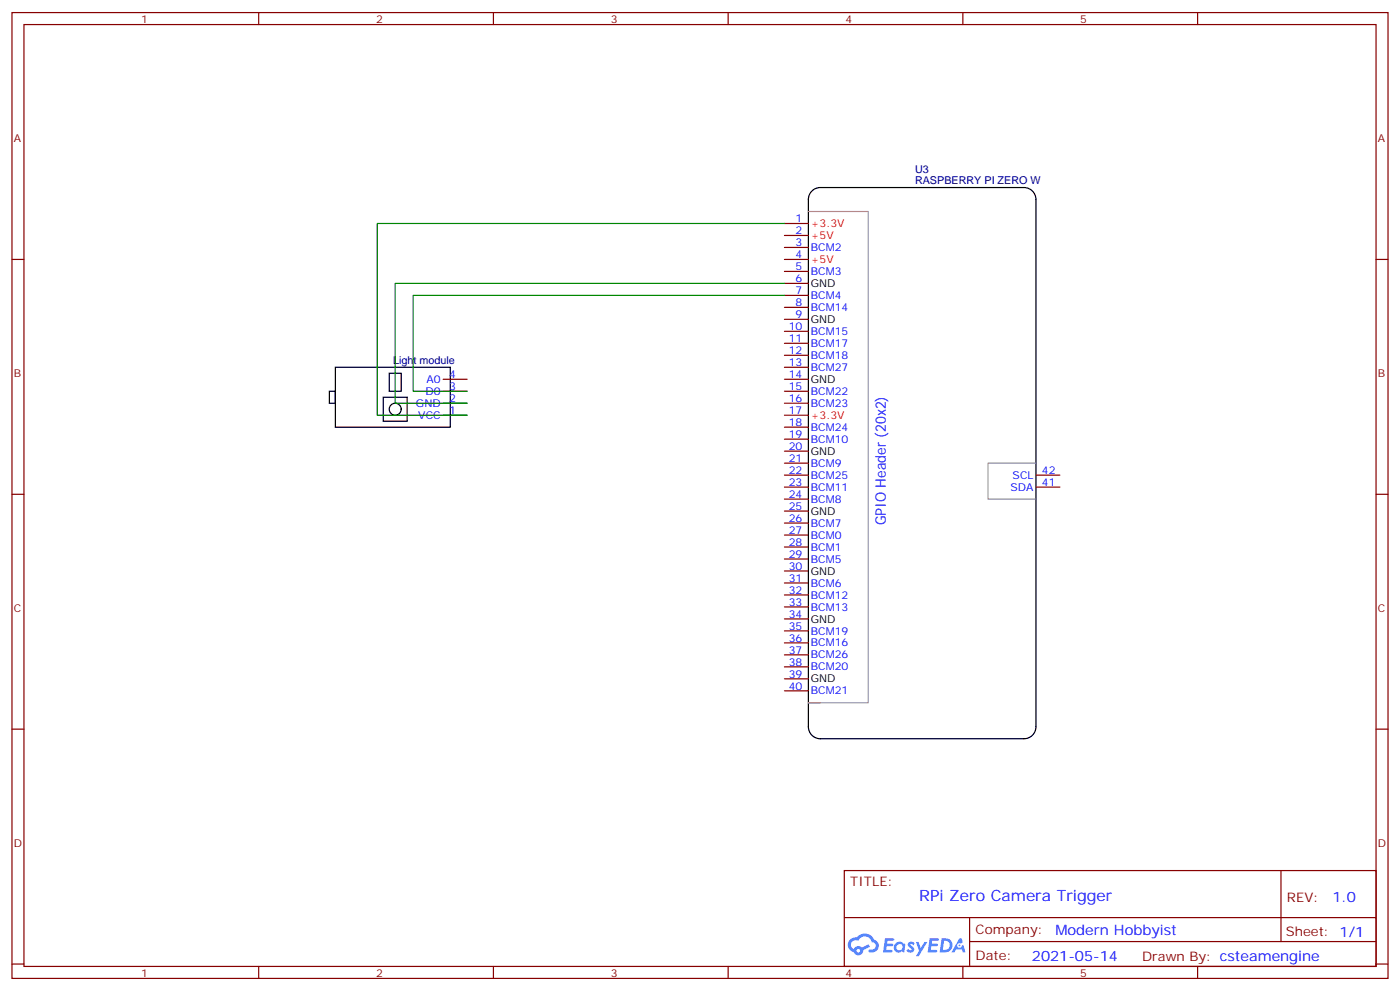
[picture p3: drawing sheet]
<svg xmlns="http://www.w3.org/2000/svg" width="412mm" height="292mm" viewBox="0 0 412 292" stroke-linecap="round" stroke-linejoin="round" font-family="sans-serif">
<g fill="none" stroke="#870000" stroke-width=".35">
<path d="M3.5 3.7h405.4v284.3h-405.4zM7.1 7.2h398.2v277.3h-398.2zM76.2 3.7v3.5M145.3 3.7v3.5M214.5 3.7v3.5M283.6 3.7v3.5M352.8 3.7v3.5M3.5 76.4h3.6M405.3 76.4h3.6M3.5 145.5h3.6M405.3 145.5h3.6M3.5 214.7h3.6"/>
<path d="M405.3 214.7h3.6M248.7 256.3h156.6v28.2h-156.6zM377.3 256.3v20.9M248.7 270.1h156.5M285.6 277.2h119.6M285.6 270.1v14.2M3.5 283.8h3.6M76.2 284.5v3.5M145.3 284.5v3.5M214.5 284.5v3.5M283.6 284.5v3.5M352.8 284.5v3.5"/>
<path d="M405.3 283.8h3.6"/>
</g>
<g fill="#5487ff">
<path d="M267.7 277.5a1.22 1.22 0 0 1 1.7 .2l-.4 .6a.47 .47 0 0 0-.3-.4 .47 .47 0 0 0-.5 .2l.1 .2a1.14 1.14 0 0 1 .8 1.8 1.14 1.14 0 0 1-1.9 0l-.2-.2 .5-.6 .7 .5a.29 .29 0 0 0 .3-.3 .29 .29 0 0 0-.2-.3 1.04 1.04 0 0 1-.6-1.7z"/>
<path d="M260.7 276.2h2.4l.3 .2-.2 .5-1.8 .1-.1 .8h1.5l.3 .4-.3 .4h-1.6l-.2 1.1h1.7l.2 .3-.2 .3-2.6 .1z"/>
<path d="M273.8 276.2h2.4l.3 .2-.1 .5-1.8 .1-.2 .8h1.6l.3 .4-.4 .4-1.6-.1-.1 1.1 1.7 .1 .2 .3-.2 .3-2.6 .1z"/>
<path d="M282.6 276.2h.7l.3 1.3-.6 .3a.69 .69 0 0 0-1 .3 .69 .69 0 0 0 .4 .9 .69 .69 0 0 0 .9-.6l.5-.2 .6 2.2h-.8l-.2-.9h-1.8l-.5 .9h-.8z"/>
<path d="M269.8 277.3h.8l.6 1.8 1.1-1.8h.9l-2.6 4.2h-.8l.9-1.5z"/>
<path d="M277.4 276.2l-.6 4.2h1.3a2.11 2.11 0 0 0 2.5-2.1 2.11 2.11 0 0 0-2.5-2.1zM278.1 277a1.39 1.39 0 0 1 1.7 1.4 1.39 1.39 0 0 1-1.8 1.2h-.3z"/>
<path d="M263.7 277.8a1.54 1.54 0 0 0-.1 2.2 1.54 1.54 0 0 0 2.2 .1l.6 .3 .3-2.3-.2-.3h-.4a1.49 1.49 0 0 0-2.4 0zM264 278.8a.94 .94 0 0 1 1.8 0 .94 .94 0 0 1-1.8 0z"/>
<path d="M250.4 276.6a2.18 2.18 0 0 0 1.1 3.7 1.44 1.44 0 0 0 1.6 .9 1.44 1.44 0 0 0 1.2-1.4l2-1.1-.5-.7-1.9 1a1.47 1.47 0 0 0-2.4 .4 1.39 1.39 0 0 1-.7-1.9 1.39 1.39 0 0 1 2-.5 2.12 2.12 0 0 1 2.2-1.3 2.12 2.12 0 0 1 1.9 1.7 1.14 1.14 0 0 1 1.1 1.4 1.14 1.14 0 0 1-1.7 .7 .43 .43 0 0 0-.5 .4 .43 .43 0 0 0 .4 .5 1.98 1.98 0 0 0 2.5-1.2 1.98 1.98 0 0 0-1.2-2.6 3.1 3.1 0 0 0-5.3-.6l-.9 .1zM252.3 279.9a.55 .55 0 0 1 1.1 0 .55 .55 0 0 1-1.1 0z"/>
<circle cx="282.6" cy="278.3" r=".26"/>
</g>
<g fill="none" stroke="#000" stroke-width=".35">
<path d="M239.2 56.2a3.5 3.5 0 0 1 2.5-1h59.9a3.5 3.5 0 0 1 3.6 3.5v155.3a3.5 3.5 0 0 1-3.6 3.5h-59.9a3.5 3.5 0 0 1-3.6-3.5v-155.3a3.5 3.5 0 0 1 1.1-2.5zM97 115.2h1.8v3.5h-1.8zM98.8 108.1h33.8v17.7h-33.8zM112.9 116.9h7v7.1h-7zM114.7 109.9h3.5v5.3h-3.5z"/>
<circle cx="116.4" cy="120.5" r="1.76"/>
</g>
<g fill="none" stroke="#870000" stroke-width=".35">
<path d="M231.1 65.8h7M231.1 69.3h7M231.1 72.8h7M231.1 76.4h7M231.1 79.9h7M231.1 83.4h7M231.1 87h7M231.1 90.5h7M231.1 94h7M231.1 97.5h7M130.5 111.7h7.1M130.5 115.2h7.1"/>
<path d="M130.5 118.7h7.1M231.1 101.1h7M231.1 104.6h7M231.1 108.1h7M231.1 111.7h7M231.1 115.2h7M231.1 118.7h7M130.5 122.2h7.1M231.1 122.2h7M231.1 125.8h7M231.1 129.3h7M231.1 132.8h7"/>
<path d="M231.1 136.3h7M231.1 139.9h7M305.2 139.9h7M231.1 143.4h7M231.1 146.9h7M231.1 150.5h7M231.1 154h7M231.1 157.5h7M305.2 143.4h7M231.1 161h7M231.1 164.6h7M231.1 168.1h7"/>
<path d="M231.1 171.6h7M231.1 175.2h7M231.1 178.7h7M231.1 182.2h7M231.1 185.7h7M231.1 189.3h7M231.1 192.8h7M231.1 196.3h7M231.1 199.8h7M231.1 203.4h7"/>
</g>
<path d="M238.1 62.3h17.7v144.6h-17.7h3.6M305.2 136.3h-14.2v10.6h14.2" fill="none" stroke="#999" stroke-width=".35"/>
<path d="M231.1 65.8h-120v56.4h26.5M231.1 83.4h-114.7v35.3h21.2M231.1 87h-109.4v28.2h15.9" fill="none" stroke="#008700" stroke-width=".35"/>
<text font-size="4.6" fill="#00f" x="270.8" y="265.3">RPi Zero Camera Trigger</text>
<g font-size="4.2" fill="#00f">
<text x="261" y="154.6" transform="rotate(-90 261 154.6)">GPIO Header (20x2)</text>
<text x="392.5" y="265.6">1.0</text>
<text x="310.9" y="275.1">Modern Hobbyist</text>
<text x="304" y="282.9">2021-05-14</text>
</g>
<g font-size="3.9" fill="#800">
<text x="250.5" y="260.9">TITLE:</text>
<text x="379.1" y="265.6">REV:</text>
<text x="287.4" y="275.1">Company:</text>
<text x="378.7" y="275.7">Sheet: 1/1</text>
<text x="287.4" y="282.8">Date:</text>
<text x="336.4" y="282.8">Drawn By: csteamengine</text>
</g>
<g font-size="3.2" fill="#800">
<text x="41.6" y="6.7">1</text>
<text x="110.8" y="6.7">2</text>
<text x="179.9" y="6.7">3</text>
<text x="249.1" y="6.7">4</text>
<text x="318.2" y="6.7">5</text>
<text x="4.1" y="41.8">A</text>
<text x="405.9" y="41.8">A</text>
<text x="4.1" y="110.9">B</text>
<text x="405.9" y="110.9">B</text>
<text x="4.1" y="180.1">C</text>
<text x="405.9" y="180.1">C</text>
<text x="4.1" y="249.2">D</text>
<text x="405.9" y="249.2">D</text>
<text x="41.6" y="287.5">1</text>
<text x="110.8" y="287.5">2</text>
<text x="179.9" y="287.5">3</text>
<text x="249.1" y="287.5">4</text>
<text x="318.2" y="287.5">5</text>
</g>
<g font-size="3.2" fill="#000080">
<text x="269.5" y="50.9">U3</text>
<text x="269.5" y="54.2">RASPBERRY PI ZERO W</text>
<text x="115.8" y="107.1">Light module</text>
</g>
<g font-size="3.2" fill="#00f">
<text x="234.3" y="65.4">1</text>
<text x="234.3" y="69">2</text>
<text x="234.3" y="72.5">3</text>
<text x="234.3" y="76">4</text>
<text x="238.8" y="73.9">BCM2</text>
<text x="234.3" y="79.6">5</text>
<text x="234.3" y="83.1">6</text>
<text x="238.8" y="81">BCM3</text>
<text x="234.3" y="86.6">7</text>
<text x="238.8" y="88">BCM4</text>
<text x="234.3" y="90.1">8</text>
<text x="234.3" y="93.7">9</text>
<text x="238.8" y="91.5">BCM14</text>
<text x="232.3" y="97.2">10</text>
<text x="232.3" y="100.7">11</text>
<text x="238.8" y="98.6">BCM15</text>
<text x="232.3" y="104.2">12</text>
<text x="232.3" y="107.8">13</text>
<text x="238.8" y="102.1">BCM17</text>
<text x="238.8" y="105.7">BCM18</text>
<text x="125.6" y="112.7">A0</text>
<text x="132.3" y="111.3">4</text>
<text x="232.3" y="111.3">14</text>
<text x="238.8" y="109.2">BCM27</text>
<text x="122.5" y="119.8">GND</text>
<text x="125.4" y="116.2">D0</text>
<text x="132.3" y="114.8">3</text>
<text x="132.3" y="118.4">2</text>
<text x="232.3" y="114.8">15</text>
<text x="232.3" y="118.4">16</text>
<text x="238.8" y="116.2">BCM22</text>
<text x="238.8" y="119.8">BCM23</text>
<text x="123.2" y="123.3">VCC</text>
<text x="132.3" y="121.9">1</text>
<text x="232.3" y="121.9">17</text>
<text x="232.3" y="125.4">18</text>
<text x="232.3" y="128.9">19</text>
<text x="238.8" y="126.8">BCM24</text>
<text x="238.8" y="130.4">BCM10</text>
<text x="232.3" y="132.5">20</text>
<text x="232.3" y="136">21</text>
<text x="238.8" y="137.4">BCM9</text>
<text x="232.3" y="139.5">22</text>
<text x="232.3" y="143.1">23</text>
<text x="238.8" y="140.9">BCM25</text>
<text x="298.3" y="140.9">SCL</text>
<text x="306.9" y="143.1">41</text>
<text x="306.9" y="139.5">42</text>
<text x="232.3" y="146.6">24</text>
<text x="238.8" y="144.5">BCM11</text>
<text x="238.8" y="148">BCM8</text>
<text x="297.7" y="144.5">SDA</text>
<text x="232.3" y="150.1">25</text>
<text x="232.3" y="153.6">26</text>
<text x="238.8" y="155">BCM7</text>
<text x="232.3" y="157.2">27</text>
<text x="232.3" y="160.7">28</text>
<text x="238.8" y="158.6">BCM0</text>
<text x="232.3" y="164.2">29</text>
<text x="232.3" y="167.7">30</text>
<text x="238.8" y="162.1">BCM1</text>
<text x="238.8" y="165.6">BCM5</text>
<text x="232.3" y="171.3">31</text>
<text x="238.8" y="172.7">BCM6</text>
<text x="232.3" y="174.8">32</text>
<text x="232.3" y="178.3">33</text>
<text x="238.8" y="176.2">BCM12</text>
<text x="238.8" y="179.7">BCM13</text>
<text x="232.3" y="181.9">34</text>
<text x="232.3" y="185.4">35</text>
<text x="232.3" y="188.9">36</text>
<text x="238.8" y="186.8">BCM19</text>
<text x="238.8" y="190.3">BCM16</text>
<text x="232.3" y="192.4">37</text>
<text x="232.3" y="196">38</text>
<text x="238.8" y="193.9">BCM26</text>
<text x="238.8" y="197.4">BCM20</text>
<text x="232.3" y="199.5">39</text>
<text x="232.3" y="203">40</text>
<text x="238.8" y="204.4">BCM21</text>
</g>
<g font-size="3.2" fill="#f00">
<text x="238.8" y="66.9">+3.3V</text>
<text x="238.8" y="70.4">+5V</text>
<text x="238.8" y="77.4">+5V</text>
<text x="238.8" y="123.3">+3.3V</text>
</g>
<g font-size="3.2">
<text x="238.8" y="84.5">GND</text>
<text x="238.8" y="95.1">GND</text>
<text x="238.8" y="112.7">GND</text>
<text x="238.8" y="133.9">GND</text>
<text x="238.8" y="151.5">GND</text>
<text x="238.8" y="169.2">GND</text>
<text x="238.8" y="183.3">GND</text>
<text x="238.8" y="200.9">GND</text>
</g>
</svg>
